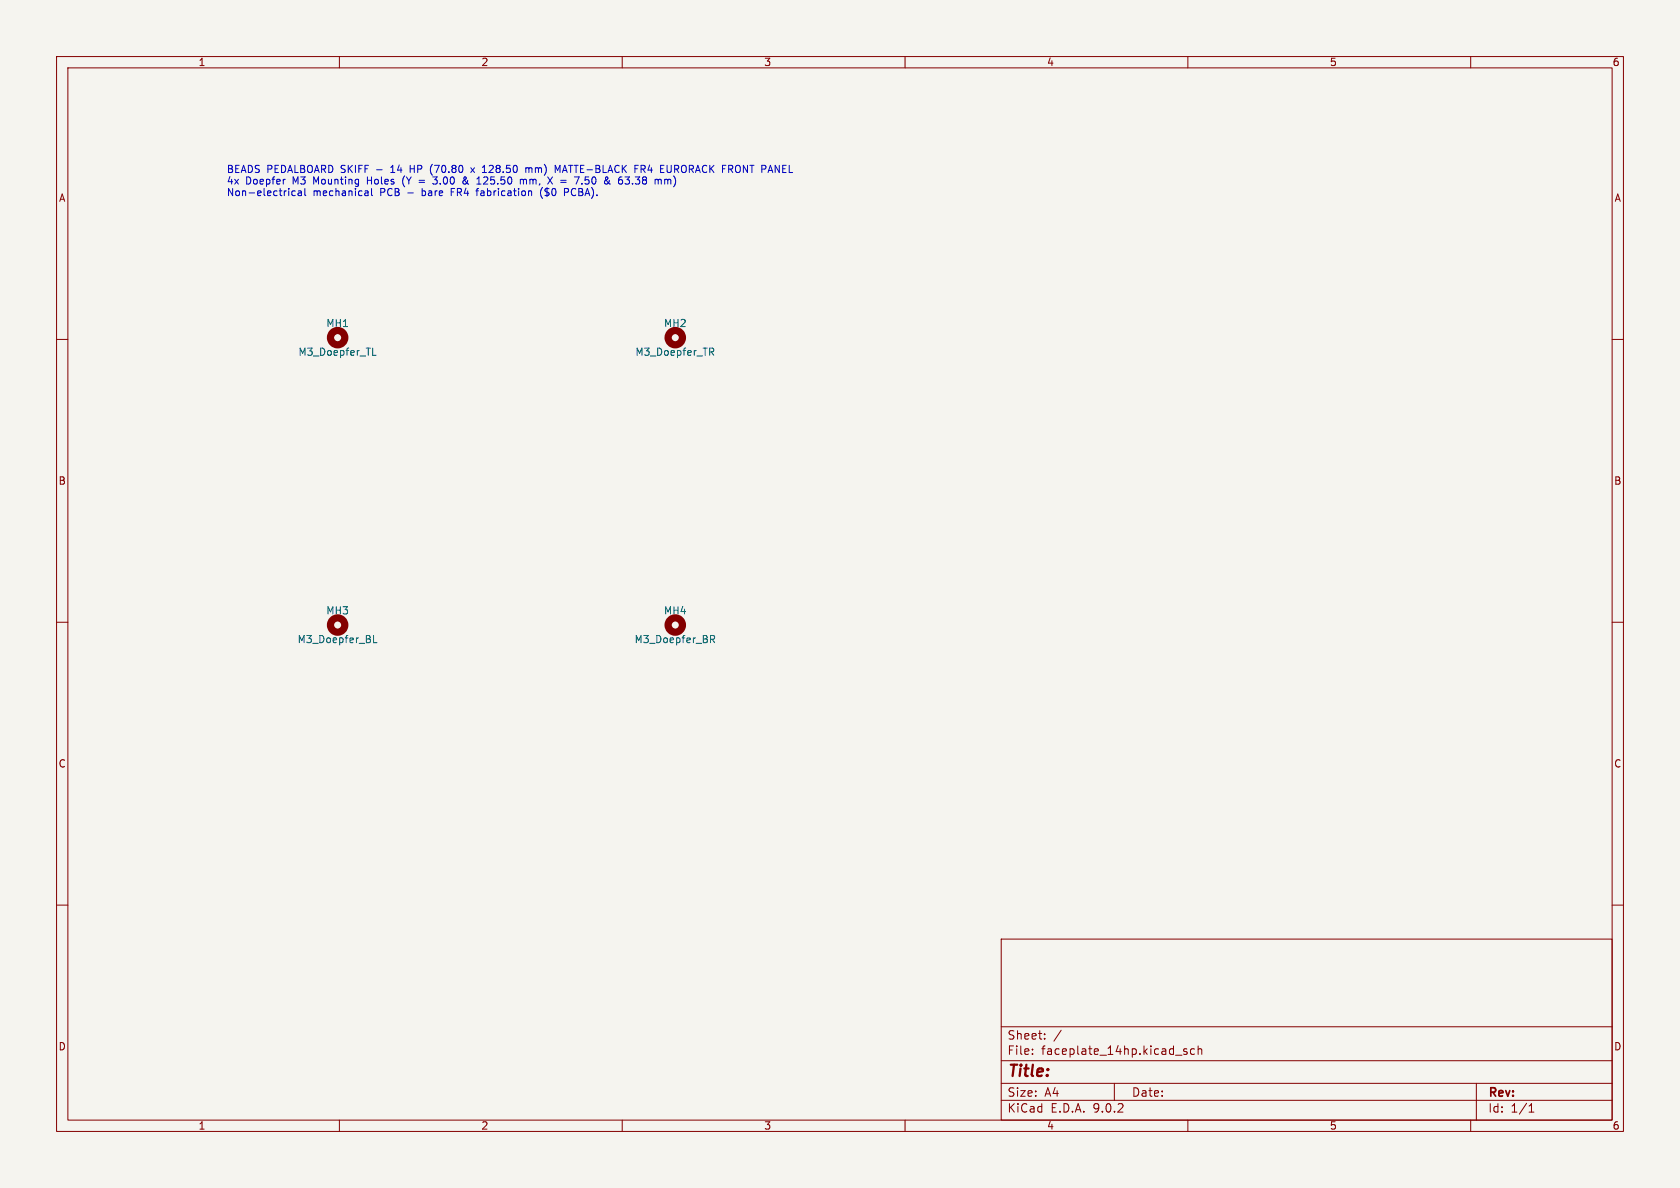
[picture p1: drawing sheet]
<svg xmlns="http://www.w3.org/2000/svg" width="297mm" height="210mm" viewBox="0 0 297 210" stroke-linecap="round" stroke-linejoin="round" font-family="sans-serif">
<path d="M0 0h297v210h-297z" fill="#f5f4ef" stroke="#f5f4ef" stroke-width=".18"/>
<g fill="none" stroke="#840000" stroke-width=".18">
<path d="M10 10h277v190h-277zM12 12h273v186h-273zM60 10v2M110 10v2M160 10v2M210 10v2M260 10v2M10 60h2M285 60h2M10 110h2M285 110h2M10 160h2"/>
<path d="M177 166h108v32h-108zM285 160h2M60 198v2M110 198v2M160 198v2M177 194.5h108M177 191.5h108M177 187.5h108M177 181.5h108M182.5 186.3v.1M182.5 185.5v.1M184.7 183.6v.1"/>
<path d="M184.7 182.8v.1M187.6 182.1l-1.3 2M197 191.5v3M207.8 186.5h1.2M209.8 185.5l-.3-.1-.3 .2 .1 .2 .5 .2v.3h-.6M210 198v2M211.2 185.5l-.5-.1-.2 .3v.4l.1 .2h.6M211.8 185.5l.2-.1 .4 .1 .1 .9M211.8 184.9v1.5M260 198v2M261 191.5v6.5M270.3 196.6h.9"/>
<path d="M270.3 195.5l.4-.4v1.5"/>
</g>
<g fill="none" stroke="#840000" stroke-width="1.3">
<circle cx="59.7" cy="59.7" r="1.27"/>
<circle cx="119.4" cy="59.7" r="1.27"/>
<circle cx="59.7" cy="110.5" r="1.27"/>
<circle cx="119.4" cy="110.5" r="1.27"/>
</g>
<path d="M65.9 62.8h.6M125.5 61.5h.4l.3 .3-.1 .3-.6 .1M125.8 62.2l.4 .6M66 112.3v1.3h.6M125.6 112.3h.5l.2 .3-.1 .3-.6 .1M125.9 113l.4 .6" fill="none" stroke="#006464" stroke-width=".18"/>
<g fill="none" stroke="#0000c2" stroke-width=".18">
<path d="M50.4 31.7l-.2 .1M52.2 33.8l-.4-.1-.2 .3 .1 .5h.5M52.7 33.8h.5l.1 .8M53.3 34l-.4 .1-.2 .2 .2 .3 .4-.1M53.9 33.3v1.1l.2 .2M64.7 33.7l.3 .1 .1 .8M65.1 34.5l-.4 .1M65.1 34l-.4 .1M65.7 33.3v1.1l.2 .2M69.1 30.5h.7M69.2 29.5l-.1 .1M71.3 31.5l-.1 .4 .1 .8"/>
<path d="M72.5 29.2v1.3M72.5 29.8h.7M74.1 31.9h1M74.1 32.2h1M76.1 30.1l.3 .9M76.4 29l-.3 .9M76.5 32.4l.2 .1h.5M77.3 31.3l-.4 .5h.3M79.8 33.9h.4M79.8 33.3v1.3M82 31.6l.7 .9M82.4 31.6l-.5 .3a.34 .34 0 0 0 0 .6 .34 .34 0 0 0 .5-.1l.2-.2"/>
<path d="M83.2 29.7l.7 .8M83.9 29.7l-.7 .8M84.1 33.7h.5M84.3 32.5h.7M84.5 33.3l-.2 .2v1.1M85.3 30.5h.7M92 31.8l.4-.1 .1 .2M92 31.7v.8M92.5 31.9l.2-.2 .3 .1 .1 .7M92.5 31.9v.6M93 29.7v.8M93 29.8l.3-.1 .2 .1"/>
<path d="M93.5 29.8v.7M93.6 33.7l.4 .2v.7M94 29.7h-.3l-.2 .1M95.7 33.5a1.48 1.48 0 0 0 .2 1.6M96.8 31.3l.9 1.2M97.7 31.3l-.9 1.2M98.2 29.2l.4 .9 .4-.9v1.3M99.8 33.3v1.3M100.3 33.3l.2 .3v.3l-.7 .1M102.9 32.4v.1M111 31.8l.3 .2v.3l-.3 .2M111.3 31.3l-.4 .5"/>
<path d="M112.2 29.2h.7M113.3 29.9h.5M113.8 29.2h-.5v1.3M117.5 31.8l.4-.1 .2 .2M117.5 31.7v.8M117.9 30.3l.2 .1 .3 .1M118.1 31.9v.6M118.2 31.7l-.1 .2"/>
</g>
<text font-size="2.8" fill="#840000" x="178" y="190.9">Title:</text>
<g font-size="2.1" fill="#840000">
<text x="178" y="184">Sheet:</text>
<text x="178" y="186.7">File:</text>
<text x="184.1" y="186.7">faceplate_14hp.kicad_sch</text>
<text x="178" y="196.9">KiCad</text>
<text x="178" y="194.1">Size:</text>
<text x="184.7" y="194.1">A4</text>
<text x="185.7" y="196.9">E.D.A.</text>
<text x="193.3" y="196.9">9.0.2</text>
<text x="200" y="194.1">Date:</text>
<text x="263" y="194.3">Rev:</text>
<text x="263" y="196.9">Id:</text>
<text x="267.1" y="196.9">1/1</text>
</g>
<g font-size="1.8" fill="#840000">
<text x="35" y="11.9">1</text>
<text x="85" y="11.9">2</text>
<text x="135" y="11.9">3</text>
<text x="185" y="11.9">4</text>
<text x="235" y="11.9">5</text>
<text x="285" y="11.9">6</text>
<text x="10.3" y="35.9">A</text>
<text x="285.3" y="35.9">A</text>
<text x="10.3" y="85.9">B</text>
<text x="285.3" y="85.9">B</text>
<text x="10.3" y="135.9">C</text>
<text x="285.3" y="135.9">C</text>
<text x="10.3" y="185.9">D</text>
<text x="285.3" y="185.9">D</text>
<text x="35" y="199.9">1</text>
<text x="85" y="199.9">2</text>
<text x="135" y="199.9">3</text>
<text x="185" y="199.9">4</text>
<text x="235" y="199.9">5</text>
<text x="285" y="199.9">6</text>
</g>
<g font-size="1.8" fill="#0000c2">
<text x="40" y="30.7">BEADS PEDALBOARD SKIFF</text>
<text x="40" y="32.7">4x</text>
<text x="40" y="34.8">Non-electrical</text>
<text x="43.4" y="32.7">Doepfer</text>
<text x="51.8" y="32.7">M3</text>
<text x="55.3" y="34.8">mechanical</text>
<text x="55.7" y="32.7">Mounting</text>
<text x="65.4" y="32.7">Holes</text>
<text x="66.8" y="30.7">-</text>
<text x="67.3" y="34.8">PCB</text>
<text x="69.5" y="30.7">14</text>
<text x="71.8" y="32.7">(Y</text>
<text x="72.3" y="34.8">-</text>
<text x="73.1" y="30.7">HP</text>
<text x="75" y="34.8">bare</text>
<text x="76.9" y="30.7">(70.80</text>
<text x="77.6" y="32.7">3.00</text>
<text x="80.4" y="34.8">FR4</text>
<text x="83.1" y="32.7">&amp;</text>
<text x="84.4" y="30.7">x</text>
<text x="85.1" y="34.8">fabrication</text>
<text x="85.8" y="32.7">125.50</text>
<text x="86.6" y="30.7">128.50</text>
<text x="93.6" y="32.7">mm,</text>
<text x="94.4" y="30.7">mm)</text>
<text x="96.6" y="34.8">($0</text>
<text x="98.8" y="32.7">X =</text>
<text x="99.8" y="30.7">MATTE-BLACK</text>
<text x="101" y="34.8">PCBA).</text>
<text x="103.9" y="32.7">7.50</text>
<text x="109.3" y="32.7">&amp;</text>
<text x="112.1" y="32.7">63.38</text>
<text x="114.1" y="30.7">FR4</text>
<text x="118.7" y="32.7">mm)</text>
<text x="118.8" y="30.7">EURORACK FRONT PANEL</text>
</g>
<g font-size="1.8" fill="#006464">
<text x="57.6" y="58">MH1</text>
<text x="117.3" y="58">MH2</text>
<text x="52.7" y="63.1">M3_Doepfer_TL</text>
<text x="112.2" y="63.1">M3_Doepfer_TR</text>
<text x="52.5" y="113.9">M3_Doepfer_BL</text>
<text x="57.6" y="108.8">MH3</text>
<text x="112.1" y="113.9">M3_Doepfer_BR</text>
<text x="117.3" y="108.8">MH4</text>
</g>
</svg>
